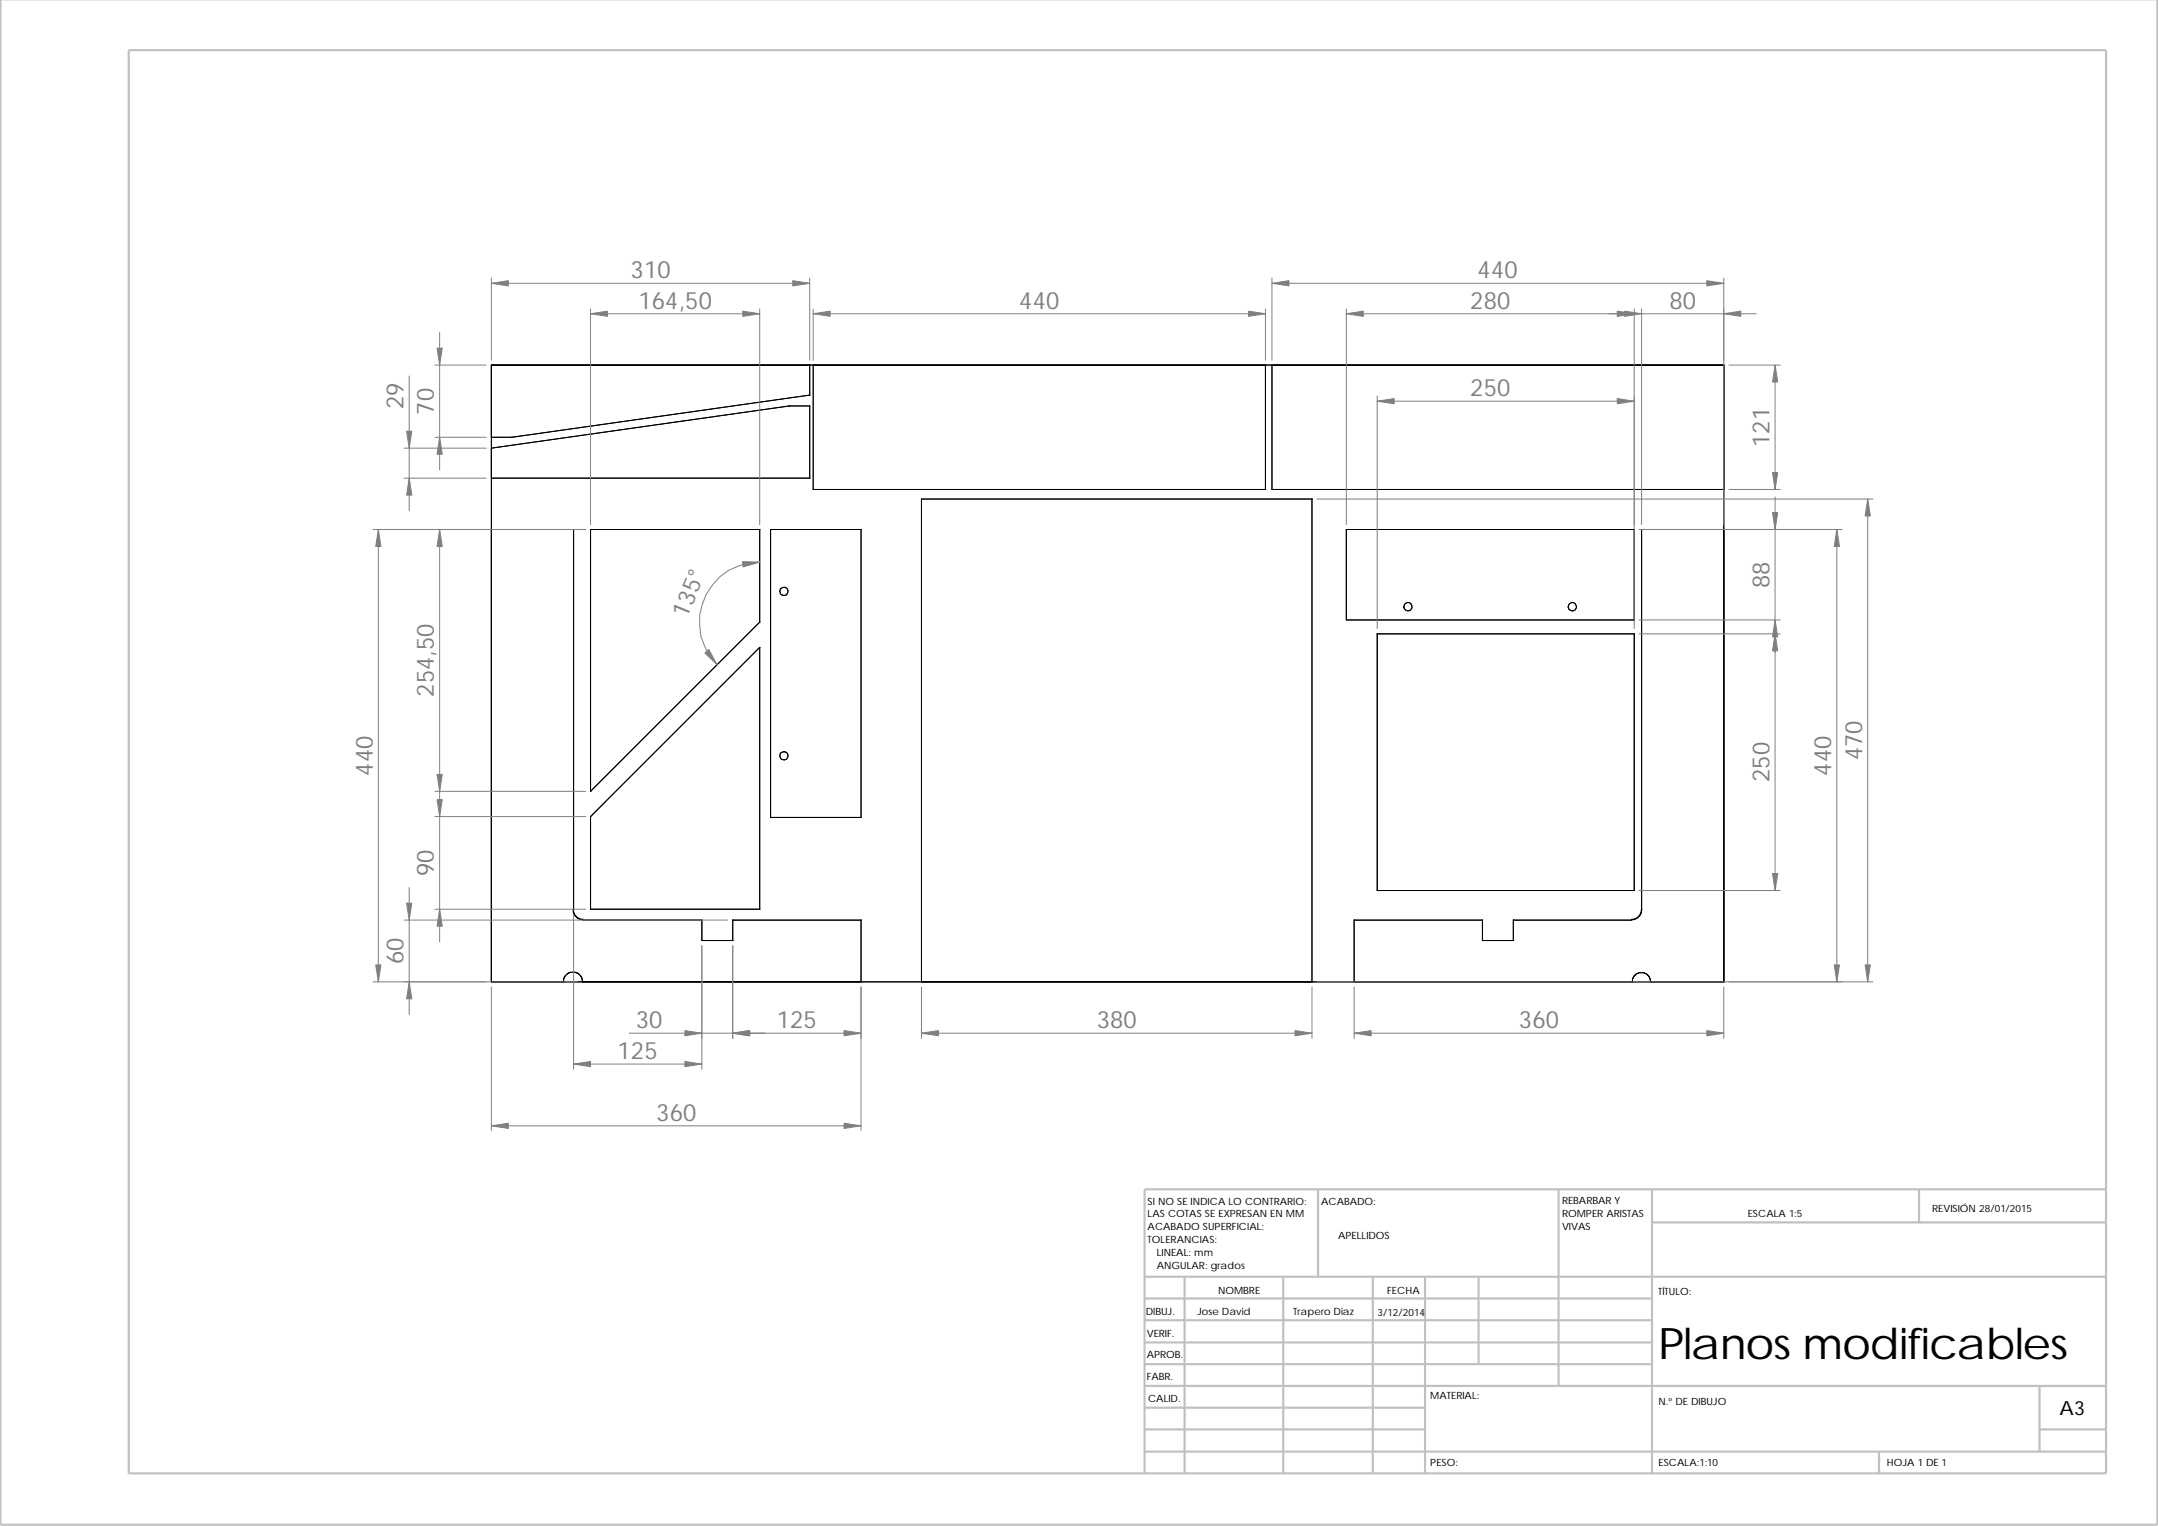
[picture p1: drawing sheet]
<svg xmlns="http://www.w3.org/2000/svg" width="420mm" height="297mm" viewBox="0 0 420 297" stroke-linecap="round" stroke-linejoin="round" font-family="sans-serif">
<g fill="none" stroke="#c0c0c0" stroke-width=".42">
<path d="M.1 0v296.8h419.9v-296.8M25.1 9.8h384.9v277h-384.9zM256.6 231.5v17M303.4 231.5v38.3M321.6 231.5v55.3M321.6 237.9h88.4M373.6 231.5v6.4M410 231.5h-187.2v55.3M222.8 252.8h98.8M222.8 257h98.8M222.8 248.5h187.2M230.6 248.5v38.3"/>
<path d="M249.9 248.5v38.3M267.3 248.5v38.3M277.5 248.5v38.3M287.9 248.5v17M222.8 278.2h54.7M222.8 261.3h98.8M222.8 265.5h98.8M222.8 269.8h187.2M222.8 274h54.7M397.1 278.2h12.9M397.1 269.8v12.8M222.8 282.6h187.2"/>
<path d="M365.8 282.6v4.2"/>
</g>
<g fill="none" stroke="#000" stroke-width=".19">
<path d="M157.6 76.9l-57.9 8.2M157.6 76.9h.1M157.6 71.1v5.8M157.6 79v14.1M157.7 79h-4l-57.9 8.2M158.3 71.1v24.2h88.2M246.4 71.1v24.2M247.6 71.1v24.2h88.1M335.6 71.1v120M335.7 71.1h-240v120h240M95.7 85.1h4M95.7 93.1h62"/>
<path d="M255.4 97.1v94M255.5 97.1h-76.1v94M95.7 103.1h16.1M111.7 103.1v74M147.9 103.1v18M148 103.1h-33v50.9M167.6 103.1v56M167.7 103.1h-17.7v56h17.7M318.2 103.1v17.6M318.3 103.1h-56.2v17.6h56.2M335.7 103.1h-16.1v74M147.9 126v51"/>
<path d="M147.9 126h.1M147.9 126l-32.9 32.9M147.9 121.1l-32.9 32.9M147.9 121.1h.1M318.2 123.4v49.9M318.3 123.4h-50.2v49.9h50.2M115 158.9v18.1h33M115 158.9h.1M115 154h.1M111.6 177.1l.1 .7 .3 .5 .8 .6 .8 .2h23.1M111.7 177.1v.1a2.06 2.06 0 0 0 1.9 1.8M111.7 177.1h.1"/>
<path d="M136.7 179.1v4h6M167.6 179.1v12M167.7 179.1h-25v4M288.6 179.1v4h6.1M288.7 179.1h-25v12M317.8 179.1h-23.2v4M319.6 177.1v.5l-.2 .6-.6 .6-1.1 .3M319.6 177.1l-.1 .1a2.07 2.07 0 0 1-1.8 1.8M109.7 191.1v-.2a1.88 1.88 0 0 1 1.7-1.7 1.88 1.88 0 0 1 2 1.3l.1 .6M317.8 191.1v-.1a1.74 1.74 0 0 1 1.8-1.7 1.74 1.74 0 0 1 1.7 1.7l.1 .1"/>
<circle cx="152.6" cy="115.1" r=".79"/>
<circle cx="274.1" cy="118.1" r=".82"/>
<circle cx="306.1" cy="118.1" r=".82"/>
<circle cx="152.6" cy="147.1" r=".79"/>
</g>
<g fill="none" stroke="#808080" stroke-width=".19">
<path d="M95.7 55.1h61.9M95.7 54.1v16M157.6 54.1v16M247.6 54.1v16M247.6 55.1h88M335.6 54.1v48M79.7 73.2v26.2M84.7 71.1h10M85.6 64.7v26.8M115 61.1h32.9M115 60.1v42M147.9 60.1v42"/>
<path d="M158.3 61.1h88.1M158.3 60.1v10M246.4 60.1v10M262.1 61.1h79.9M262.1 60.1v42M268.1 78.1h50.1M268.1 77.1v45.3M318.2 60.1v62.3M319.6 60.1v42M336.6 71.1h10M345.6 71.1v24.2M78.7 93.1h16"/>
<path d="M78.7 87.2h16M84.7 85.1h10M256.4 97.1h108.3M336.6 95.3h10M345.6 96.7v76.6M363.6 97.1v94M72.6 103.1h41.4M73.7 103.1v88M85.6 103.1v80.2M147.9 109.4a11.7 11.7 0 0 0-10.8 7.2 11.7 11.7 0 0 0 2.5 12.8M319.1 103.1h39.5M357.6 103.1v88"/>
<path d="M319.1 123.4h27.5M319.1 120.7h27.5M84.7 154h29.3M84.7 158.9h29.3M78.7 179.1h62.9M79.7 172.7v24.8M84.7 177h29.3M111.7 178.1v30M319.1 173.3h27.5M72.6 191.1h39.8M95.7 192.1v28M136.7 184.1v24"/>
<path d="M142.7 184.1v18M167.6 192.1v28M179.4 192.1v10M255.4 192.1v10M256.4 191.1h108.3M263.7 192.1v10M335.6 192.1v10M95.7 219.1h71.9M111.7 207.1h25M122.5 201.1h45.1M179.4 201.1h76M263.7 201.1h71.9"/>
</g>
<g fill="#808080" stroke="#808080" stroke-width=".19">
<path d="M314.9 77.6l3.3 .5-3.3 .5z"/>
<path d="M268.1 78.1l3.3-.5v1z"/>
<path d="M85.6 85.1l.5 3.3h-1z"/>
<path d="M85.1 67.8h1l-.5 3.3z"/>
<path d="M357.6 103.1l.5 3.3h-1z"/>
<path d="M357.1 187.8h1l-.5 3.3z"/>
<path d="M345.6 123.4l.5 3.3h-1z"/>
<path d="M345.1 170h1l-.5 3.3z"/>
<path d="M332.3 200.6l3.3 .5-3.3 .5z"/>
<path d="M263.7 201.1l3.3-.5v1z"/>
<path d="M335.6 61.1l3.3-.5v1z"/>
<path d="M316.3 60.6l3.3 .5-3.3 .5z"/>
<path d="M314.9 60.6l3.3 .5-3.3 .5z"/>
<path d="M262.1 61.1l3.3-.5v1z"/>
<path d="M345.6 120.7l.5 3.3h-1z"/>
<path d="M345.1 99.8h1l-.5 3.3z"/>
<path d="M345.1 92h1l-.5 3.3z"/>
<path d="M345.6 71.1l.5 3.3h-1z"/>
<path d="M243.1 60.6l3.3 .5-3.3 .5z"/>
<path d="M158.3 61.1l3.3-.5v1z"/>
<path d="M332.3 54.6l3.3 .5-3.3 .6z"/>
<path d="M247.6 55.1l3.4-.5v1.1z"/>
<path d="M179.4 201.1l3.3-.5v1z"/>
<path d="M252.1 200.6l3.3 .5-3.3 .5z"/>
<path d="M95.7 55.1l3.3-.5v1.1z"/>
<path d="M154.3 54.6l3.3 .5-3.3 .6z"/>
<path d="M79.2 83.9h1l-.5 3.3z"/>
<path d="M79.7 93.1l.5 3.3h-1z"/>
<path d="M85.6 103.1l.5 3.3h-1z"/>
<path d="M85.1 150.7h1l-.5 3.3z"/>
<path d="M85.1 155.6h1l-.5 3.3z"/>
<path d="M85.6 177l.5 3.3h-1z"/>
<path d="M73.7 103.1l.5 3.3h-1z"/>
<path d="M73.2 187.8h1l-.5 3.3z"/>
<path d="M95.7 219.1l3.3-.5v1.1z"/>
<path d="M164.3 218.6l3.3 .5-3.3 .6z"/>
<path d="M137.2 127.1l.8-.7 1.6 3z"/>
<path d="M144.5 109.3l3.4 .1-3.2 .9z"/>
<path d="M363.6 97.1l.6 3.3h-1.1z"/>
<path d="M363.1 187.8h1.1l-.6 3.3z"/>
<path d="M133.3 200.6l3.4 .5-3.4 .5z"/>
<path d="M142.7 201.1l3.3-.5v1z"/>
<path d="M111.7 207.1l3.3-.5v1z"/>
<path d="M133.3 206.6l3.4 .5-3.4 .5z"/>
<path d="M164.3 200.6l3.3 .5-3.3 .5z"/>
<path d="M144.6 60.6l3.3 .5-3.3 .5z"/>
<path d="M115 61.1l3.3-.5v1z"/>
<path d="M79.2 175.8h1l-.5 3.3z"/>
<path d="M79.7 191.1l.5 3.3h-1z"/>
</g>
<text font-size="8.5" x="322.9" y="264.4">Planos modificables</text>
<g font-size="4.7" fill="#808080">
<text x="122.8" y="54.1">310</text>
<text x="287.7" y="54.1">440</text>
<text x="124.3" y="60.1">164,50</text>
<text x="198.5" y="60.1">440</text>
<text x="286.3" y="60.1">280</text>
<text x="325" y="60.1">80</text>
<text x="286.3" y="77.1">250</text>
<text x="78.6" y="79.6" transform="rotate(-90 78.6 79.6)">29</text>
<text x="84.5" y="80.7" transform="rotate(-90 84.5 80.7)">70</text>
<text x="344.5" y="87.1" transform="rotate(-90 344.5 87.1)">121</text>
<text x="344.5" y="114.5" transform="rotate(-90 344.5 114.5)">88</text>
<text x="133.8" y="120.5" transform="rotate(-68 133.8 120.5)">135°</text>
<text x="84.5" y="135.7" transform="rotate(-90 84.5 135.7)">254,50</text>
<text x="362.5" y="148" transform="rotate(-90 362.5 148)">470</text>
<text x="72.6" y="151" transform="rotate(-90 72.6 151)">440</text>
<text x="344.5" y="152.3" transform="rotate(-90 344.5 152.3)">250</text>
<text x="356.5" y="151" transform="rotate(-90 356.5 151)">440</text>
<text x="84.5" y="170.5" transform="rotate(-90 84.5 170.5)">90</text>
<text x="78.6" y="187.7" transform="rotate(-90 78.6 187.7)">60</text>
<text x="123.8" y="200.1">30</text>
<text x="151.2" y="200.1">125</text>
<text x="213.5" y="200.1">380</text>
<text x="295.7" y="200.1">360</text>
<text x="120.2" y="206.1">125</text>
<text x="127.8" y="218.1">360</text>
</g>
<text font-size="3.8" x="401" y="275.4">A3</text>
<g font-size="1.9">
<text x="223.4" y="234.5">SI NO SE INDICA LO CONTRARIO:</text>
<text x="223.4" y="236.9">LAS COTAS SE EXPRESAN EN MM</text>
<text x="223.4" y="239.5">ACABADO SUPERFICIAL:</text>
<text x="257.2" y="234.5">ACABADO:</text>
<text x="304.1" y="234.4">REBARBAR Y</text>
<text x="304.1" y="239.4">VIVAS</text>
<text x="304.1" y="236.8">ROMPER ARISTAS</text>
<text x="340.3" y="236.9">ESCALA 1:5</text>
<text x="376.2" y="236">REVISIÓN 28/01/2015</text>
<text x="223.4" y="241.9">TOLERANCIAS:</text>
<text x="225.2" y="244.5">LINEAL: mm</text>
<text x="260.5" y="241.2">APELLIDOS</text>
<text x="225.2" y="246.9">ANGULAR: grados</text>
<text x="237.2" y="251.9">NOMBRE</text>
<text x="270.1" y="251.8">FECHA</text>
<text x="223.1" y="256">DIBUJ.</text>
<text x="233.1" y="256">Jose David</text>
<text x="251.8" y="256">Trapero Diaz</text>
<text x="268.2" y="256.1">3/12/2014</text>
<text x="322.8" y="252.1">TÍTULO:</text>
<text x="223.3" y="260.2">VERIF.</text>
<text x="223.3" y="264.3">APROB.</text>
<text x="223.3" y="268.7">FABR.</text>
<text x="223.5" y="273">CALID.</text>
<text x="278.5" y="272.4">MATERIAL:</text>
<text x="322.9" y="273.5">N.º DE DIBUJO</text>
<text x="278.5" y="285.4">PESO:</text>
<text x="322.9" y="285.4">ESCALA:1:10</text>
<text x="367.4" y="285.4">HOJA 1 DE 1</text>
</g>
</svg>
